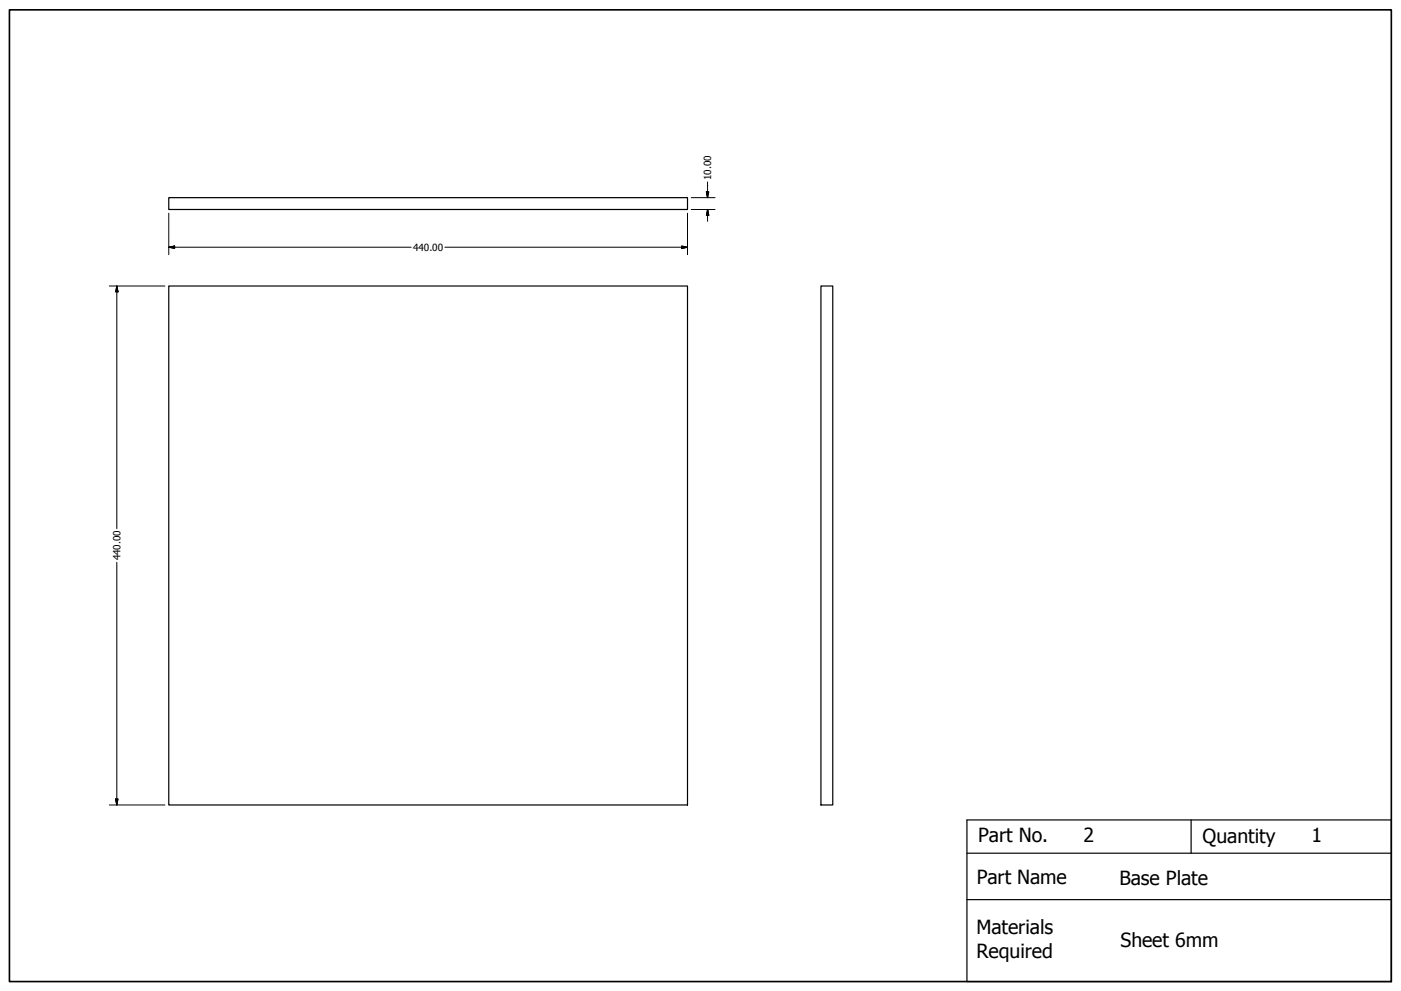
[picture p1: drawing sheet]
<svg xmlns="http://www.w3.org/2000/svg" width="594mm" height="420mm" viewBox="0 0 594 420" stroke-linecap="round" stroke-linejoin="round" font-family="sans-serif">
<!-- layer: Visible (ANSI) -->
<path d="M71.6 83.8h219.9v5h-219.9zM71.6 121.3h219.9v220h-219.9zM348.1 121.3h5v220h-5z" fill="none" stroke="#000" stroke-width=".51"/>
<!-- layer: Title (ANSI) -->
<path d="M410 347.6h180v68.6h-180zM505.1 347.6v14.1M410 361.7h180M410 381.4h180" fill="none" stroke="#000" stroke-width=".51"/>
<!-- layer: Border (ANSI) -->
<path d="M4 4.2h586v412h-586z" fill="none" stroke="#000" stroke-width=".7"/>
<!-- layer: Dimension (ANSI) -->
<g fill="none" stroke="#000" stroke-width=".42">
<path d="M300 77.1v6.7M71.6 90.4v17.6M291.5 90.4v17.6M293.1 88.8h10.1M293.1 83.8h10.1M299.5 81.3h1l-.5 2.5zM300 88.8l.5 2.5h-1zM300 88.8v5M71.6 104.8l2.4-.5v1zM71.6 104.8h102.8M188.7 104.8h102.8M289.1 104.3l2.4 .5-2.4 .5z"/>
<path d="M46.4 121.3h23.5M49.5 121.3l.5 2.4h-1zM49.5 121.3v102.8M49.5 238.4v102.9M49 338.8h1l-.5 2.5zM46.4 341.3h23.5"/>
</g>
<path d="M299.5 81.3l.5 2.5zM299.5 81.3h1l-.5 2.5zM300 88.8l.5 2.5zM300 88.8l.5 2.5h-1zM71.6 104.8l2.4-.5zM71.6 104.8l2.4-.5v1zM289.1 105.3l2.4-.5zM289.1 104.3l2.4 .5-2.4 .5zM49.5 121.3l.5 2.4zM49.5 121.3l.5 2.4h-1zM49 338.8l.5 2.5zM49 338.8h1l-.5 2.5z" fill="#000" stroke="#000" stroke-width=".42"/>
<g font-size="8.3">
<text x="414.8" y="357">Part No.</text>
<text x="459.4" y="357">2</text>
<text x="510" y="357.4">Quantity</text>
<text x="556.1" y="357.2">1</text>
<text x="414.1" y="374.9">Part Name</text>
<text x="474.7" y="375">Base Plate</text>
<text x="414" y="396.2">Materials</text>
<text x="475.1" y="401.4">Sheet 6mm</text>
<text x="414.1" y="406.1">Required</text>
</g>
<g font-size="4.2">
<text x="301.6" y="76.3" transform="rotate(-90 301.6 76.3)">10.00</text>
<text x="175.2" y="106.3">440.00</text>
<text x="51.1" y="237.6" transform="rotate(-90 51.1 237.6)">440.00</text>
</g>
</svg>
